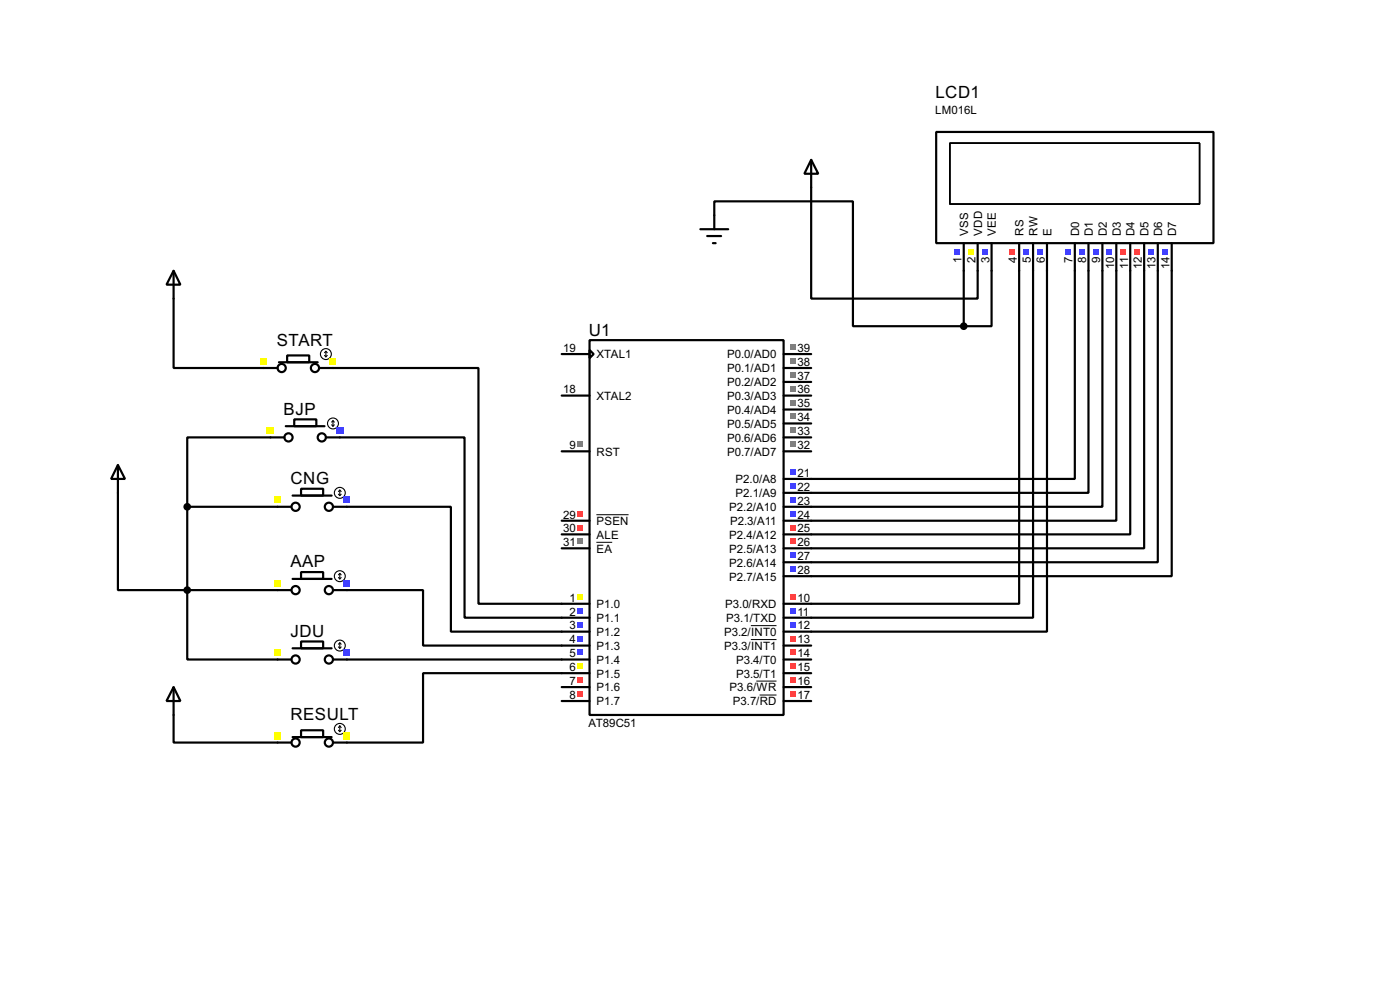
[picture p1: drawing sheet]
<svg xmlns="http://www.w3.org/2000/svg" width="256mm" height="180mm" viewBox="0 0 256 180" stroke-linecap="round" stroke-linejoin="round" font-family="sans-serif">
<g fill="none" stroke="#000" stroke-width=".4">
<path d="M130.9 39.4v-2.5h25.4v22.8h20.3M148.6 34.3v20.4h30.5v-5.1M31.8 54.7v12.7h16.5M176.6 49.6v10.1M181.7 49.6v10.1h-5.1M186.7 49.6v60.9h-43.1M189.3 49.6v63.5h-45.7M191.8 49.6v66h-48.2M196.9 49.6v38.1h-53.3M199.4 49.6v40.6h-55.8M202 49.6v43.2h-58.4M204.5 49.6v45.7h-60.9"/>
<path d="M207.1 49.6v48.2h-63.5M209.6 49.6v50.8h-66M212.1 49.6v53.3h-68.5M214.7 49.6v55.9h-71.1M61 67.4h26.7v43.1h20.3M102.9 72.4h5.1M102.9 64.8h5.1M108 62.3h35.6v68.6h-35.6zM108 64.1l.8 .7-.8 .8zM143.6 72.4h5M143.6 64.8h5M143.6 67.4h5"/>
<path d="M143.6 69.9h5M143.6 75h5M143.6 77.5h5M21.6 90.2v17.8h12.7M34.3 92.8h16.6M34.3 92.8v15.2M49.6 80.1h-15.3v12.7M62.3 80.1h22.8v33h22.9M63.6 92.8h19v22.8h25.4M102.9 97.8h5.1M102.9 95.3h5.1M102.9 82.6h5.1"/>
<path d="M143.6 82.6h5M143.6 80.1h5M34.3 108v12.7h16.6M34.3 108h16.6M63.6 108h13.9v10.2h30.5M102.9 100.4h5.1M143.6 118.2h5M31.8 130.9v5h19.1M63.6 120.7h44.4M102.9 125.8h5.1M102.9 128.3h5.1M108 123.2h-30.5v12.7h-13.9"/>
<path d="M143.6 120.7h5M143.6 123.2h5M143.6 125.8h5M143.6 128.3h5"/>
</g>
<path d="M109.3 99.3h2.9M109.3 94.2h5.9M137.6 114.5h4.7M137.6 117.1h4.7M138.6 124.7h3.7M139.2 127.2h3.1" fill="none" stroke="#000" stroke-width=".18"/>
<path d="M105.8 96.1h1.1v1h-1.1z" fill="#ff4040"/>
<path d="M105.8 98.6h1.1v1h-1.1z" fill="#808080"/>
<path d="M105.8 93.5h1.1v1h-1.1z" fill="#ff4040"/>
<g fill="#808080">
<path d="M105.8 80.8h1.1v1h-1.1z"/>
<path d="M144.7 63h1v1.1h-1z"/>
<path d="M144.7 65.6h1v1h-1z"/>
<path d="M144.7 68.1h1v1h-1z"/>
<path d="M144.7 70.7h1v1h-1z"/>
<path d="M144.7 73.2h1v1h-1z"/>
<path d="M144.7 75.7h1v1.1h-1z"/>
<path d="M144.7 78.3h1v1h-1z"/>
<path d="M144.7 80.8h1v1h-1z"/>
</g>
<path d="M105.8 108.8h1.1v1h-1.1z" fill="#ff0"/>
<g fill="#4040ff">
<path d="M105.8 111.3h1.1v1h-1.1z"/>
<path d="M105.8 113.8h1.1v1.1h-1.1z"/>
<path d="M105.8 116.4h1.1v1h-1.1z"/>
<path d="M105.8 118.9h1.1v1h-1.1z"/>
</g>
<path d="M105.8 121.5h1.1v1h-1.1z" fill="#ff0"/>
<g fill="#ff4040">
<path d="M105.8 124h1.1v1h-1.1z"/>
<path d="M105.8 126.5h1.1v1.1h-1.1z"/>
<path d="M144.7 108.8h1v1h-1z"/>
</g>
<g fill="#4040ff">
<path d="M144.7 111.3h1v1h-1z"/>
<path d="M144.7 113.8h1v1.1h-1z"/>
</g>
<g fill="#ff4040">
<path d="M144.7 116.4h1v1h-1z"/>
<path d="M144.7 118.9h1v1h-1z"/>
<path d="M144.7 126.5h1v1.1h-1z"/>
<path d="M144.7 124h1v1h-1z"/>
<path d="M144.7 121.5h1v1h-1z"/>
</g>
<g fill="#4040ff">
<path d="M144.7 103.7h1v1h-1z"/>
<path d="M144.7 85.9h1v1h-1z"/>
<path d="M144.7 88.4h1v1.1h-1z"/>
<path d="M144.7 91h1v1h-1z"/>
<path d="M144.7 93.5h1v1h-1z"/>
</g>
<g fill="#ff4040">
<path d="M144.7 96.1h1v1h-1z"/>
<path d="M144.7 98.6h1v1h-1z"/>
</g>
<path d="M144.7 101.1h1v1.1h-1z" fill="#4040ff"/>
<g fill="none" stroke="#000" stroke-width=".4">
<path d="M171.5 24.2h50.8v20.3h-50.8zM176.6 44.5v5.1M179.1 44.5v5.1M181.7 44.5v5.1M186.7 44.5v5.1M189.3 44.5v5.1M191.8 44.5v5.1M196.9 44.5v5.1M199.4 44.5v5.1M202 44.5v5.1M204.5 44.5v5.1M207.1 44.5v5.1"/>
<path d="M209.6 44.5v5.1M212.1 44.5v5.1M214.7 44.5v5.1"/>
</g>
<path d="M174 26.2h45.8v11.2h-45.8z" fill="none" stroke="#000" stroke-width=".25"/>
<g fill="#4040ff">
<path d="M212.9 45.6h1v1.1h-1z"/>
<path d="M210.4 45.6h1v1.1h-1z"/>
</g>
<g fill="#ff4040">
<path d="M207.8 45.6h1v1.1h-1z"/>
<path d="M205.3 45.6h1v1.1h-1z"/>
</g>
<g fill="#4040ff">
<path d="M202.7 45.6h1.1v1.1h-1.1z"/>
<path d="M200.2 45.6h1v1.1h-1z"/>
<path d="M197.7 45.6h1v1.1h-1z"/>
<path d="M195.1 45.6h1v1.1h-1z"/>
<path d="M190 45.6h1.1v1.1h-1.1z"/>
<path d="M187.5 45.6h1v1.1h-1z"/>
</g>
<path d="M185 45.6h1v1.1h-1z" fill="#ff4040"/>
<path d="M174.8 45.6h1v1.1h-1z" fill="#4040ff"/>
<path d="M177.3 45.6h1.1v1.1h-1.1z" fill="#ff0"/>
<path d="M179.9 45.6h1v1.1h-1z" fill="#4040ff"/>
<g fill="none" stroke="#000" stroke-width=".4">
<path d="M48.3 67.4h2.6M51.1 66.3h7.1M52.6 65.1h4.1v1.2h-4.1zM58.5 67.4h2.5"/>
<circle cx="51.6" cy="67.4" r=".75"/>
<circle cx="57.7" cy="67.4" r=".75"/>
</g>
<g fill="none" stroke="#000" stroke-width=".2">
<path d="M59.5 65.1l.2 .2M59.7 64.3v1M59.7 64.3l-.2 .3M59.7 64.3l.3 .3M60 65.1l-.3 .2"/>
<circle cx="59.7" cy="64.8" r="1"/>
</g>
<g fill="#ff0">
<path d="M47.7 65.5h1.2v1.2h-1.2z"/>
<path d="M60.4 65.5h1.2v1.2h-1.2z"/>
</g>
<g fill="none" stroke="#000" stroke-width=".4">
<path d="M52.4 78h7.1M53.9 76.8h4.1v1.2h-4.1zM49.6 80.1h2.5M59.7 80.1h2.6"/>
<circle cx="52.8" cy="80.1" r=".75"/>
<circle cx="58.9" cy="80.1" r=".75"/>
</g>
<g fill="none" stroke="#000" stroke-width=".2">
<path d="M60.8 77.8l.2 .2M61 77v1M61 77l-.2 .3M61 77l.3 .3M61.3 77.8l-.3 .2"/>
<circle cx="61" cy="77.5" r="1"/>
</g>
<path d="M48.9 78.2h1.3v1.2h-1.3z" fill="#ff0"/>
<path d="M61.6 78.2h1.3v1.2h-1.3z" fill="#4040ff"/>
<g fill="none" stroke="#000" stroke-width=".4">
<path d="M50.9 92.8h2.5M53.6 90.7h7.2M55.2 89.5h4v1.2h-4zM61 92.8h2.6"/>
<circle cx="54.1" cy="92.8" r=".75"/>
<circle cx="60.2" cy="92.8" r=".75"/>
</g>
<g fill="none" stroke="#000" stroke-width=".2">
<path d="M62 90.5l.3 .2M62.3 89.7v1M62.3 89.7l-.3 .3M62.3 89.7l.2 .3M62.5 90.5l-.2 .2"/>
<circle cx="62.2" cy="90.2" r="1"/>
</g>
<path d="M50.2 90.9h1.3v1.2h-1.3z" fill="#ff0"/>
<path d="M62.9 90.9h1.3v1.2h-1.3z" fill="#4040ff"/>
<g fill="none" stroke="#000" stroke-width=".4">
<path d="M50.9 108h2.5M53.6 106h7.2M55.2 104.7h4v1.3h-4zM61 108h2.6"/>
<circle cx="54.1" cy="108" r=".75"/>
<circle cx="60.2" cy="108" r=".75"/>
</g>
<g fill="none" stroke="#000" stroke-width=".2">
<path d="M62 105.7l.3 .3M62.3 105v1M62.3 105l-.3 .2M62.3 105l.2 .2M62.5 105.7l-.2 .3"/>
<circle cx="62.2" cy="105.5" r="1"/>
</g>
<path d="M50.2 106.1h1.3v1.3h-1.3z" fill="#ff0"/>
<path d="M62.9 106.1h1.3v1.3h-1.3z" fill="#4040ff"/>
<g fill="none" stroke="#000" stroke-width=".4">
<path d="M53.6 118.7h7.2M55.2 117.4h4v1.3h-4zM50.9 120.7h2.5M61 120.7h2.6"/>
<circle cx="54.1" cy="120.7" r=".75"/>
<circle cx="60.2" cy="120.7" r=".75"/>
</g>
<g fill="none" stroke="#000" stroke-width=".2">
<path d="M62 118.4l.3 .3M62.3 117.7v1M62.3 117.7l-.3 .2M62.3 117.7l.2 .2M62.5 118.4l-.2 .3"/>
<circle cx="62.2" cy="118.2" r="1"/>
</g>
<path d="M50.2 118.8h1.3v1.3h-1.3z" fill="#ff0"/>
<path d="M62.9 118.8h1.3v1.3h-1.3z" fill="#4040ff"/>
<g fill="none" stroke="#000" stroke-width=".4">
<path d="M50.9 135.9h2.5M53.6 134.9h7.2M55.2 133.7h4v1.2h-4zM61 135.9h2.6"/>
<circle cx="54.1" cy="135.9" r=".75"/>
<circle cx="60.2" cy="135.9" r=".75"/>
</g>
<g fill="none" stroke="#000" stroke-width=".2">
<path d="M62 133.7l.3 .2M62.3 132.9v1M62.3 132.9l-.3 .3M62.3 132.9l.2 .3M62.5 133.7l-.2 .2"/>
<circle cx="62.2" cy="133.4" r="1"/>
</g>
<g fill="#ff0">
<path d="M50.2 134h1.3v1.3h-1.3z"/>
<path d="M62.9 134h1.3v1.3h-1.3z"/>
</g>
<path d="M130.9 39.4v2.6M148.6 29.3l1.3 2.5h-2.5zM148.6 29.3v5M31.8 49.6l1.3 2.5h-2.6zM31.8 49.6v5.1M128.3 42h5.1M129.6 43.2h2.5M130.6 44.5h.5M21.6 85.1l1.3 2.6h-2.5zM21.6 85.1v5.1M31.8 125.8l1.3 2.5h-2.6zM31.8 125.8v5.1" fill="none" stroke="#000" stroke-width=".4"/>
<g fill="#000" stroke="#000" stroke-width=".4">
<circle cx="176.5" cy="59.7" r=".5"/>
<circle cx="34.3" cy="92.8" r=".5"/>
<circle cx="34.3" cy="108" r=".5"/>
</g>
<g font-size="3.5">
<text x="171.4" y="18">LCD1</text>
<text x="50.7" y="63.3">START</text>
<text x="107.9" y="61.4">U1</text>
<text x="52" y="76">BJP</text>
<text x="53.2" y="88.7">CNG</text>
<text x="53.2" y="103.9">AAP</text>
<text x="53.2" y="116.6">JDU</text>
<text x="53.2" y="131.8">RESULT</text>
</g>
<g font-size="2.4">
<text x="171.3" y="20.9">LM016L</text>
<text x="177.4" y="43.2" transform="rotate(-90 177.4 43.2)">VSS</text>
<text x="179.9" y="43.2" transform="rotate(-90 179.9 43.2)">VDD</text>
<text x="182.5" y="43.2" transform="rotate(-90 182.5 43.2)">VEE</text>
<text x="187.5" y="43.2" transform="rotate(-90 187.5 43.2)">RS</text>
<text x="190.1" y="43.2" transform="rotate(-90 190.1 43.2)">RW</text>
<text x="192.6" y="43.2" transform="rotate(-90 192.6 43.2)">E</text>
<text x="197.7" y="43.2" transform="rotate(-90 197.7 43.2)">D0</text>
<text x="200.2" y="43.2" transform="rotate(-90 200.2 43.2)">D1</text>
<text x="202.8" y="43.2" transform="rotate(-90 202.8 43.2)">D2</text>
<text x="205.3" y="43.2" transform="rotate(-90 205.3 43.2)">D3</text>
<text x="207.9" y="43.2" transform="rotate(-90 207.9 43.2)">D4</text>
<text x="210.4" y="43.2" transform="rotate(-90 210.4 43.2)">D5</text>
<text x="212.9" y="43.2" transform="rotate(-90 212.9 43.2)">D6</text>
<text x="215.5" y="43.2" transform="rotate(-90 215.5 43.2)">D7</text>
<text x="176.2" y="48.2" transform="rotate(-90 176.2 48.2)">1</text>
<text x="178.7" y="48.2" transform="rotate(-90 178.7 48.2)">2</text>
<text x="181.3" y="48.2" transform="rotate(-90 181.3 48.2)">3</text>
<text x="186.3" y="48.1" transform="rotate(-90 186.3 48.1)">4</text>
<text x="188.9" y="48.1" transform="rotate(-90 188.9 48.1)">5</text>
<text x="191.4" y="48.2" transform="rotate(-90 191.4 48.2)">6</text>
<text x="196.5" y="48.2" transform="rotate(-90 196.5 48.2)">7</text>
<text x="199" y="48.1" transform="rotate(-90 199 48.1)">8</text>
<text x="201.6" y="48.1" transform="rotate(-90 201.6 48.1)">9</text>
<text x="204.1" y="49.3" transform="rotate(-90 204.1 49.3)">10</text>
<text x="206.7" y="49.2" transform="rotate(-90 206.7 49.2)">11</text>
<text x="209.2" y="49.3" transform="rotate(-90 209.2 49.3)">12</text>
<text x="211.7" y="49.3" transform="rotate(-90 211.7 49.3)">13</text>
<text x="214.3" y="49.3" transform="rotate(-90 214.3 49.3)">14</text>
<text x="103.2" y="64.4">19</text>
<text x="109.3" y="65.6">XTAL1</text>
<text x="133.2" y="65.6">P0.0/AD0</text>
<text x="146.1" y="64.4">39</text>
<text x="103.2" y="72">18</text>
<text x="133.2" y="68.1">P0.1/AD1</text>
<text x="133.2" y="70.7">P0.2/AD2</text>
<text x="146.1" y="67">38</text>
<text x="146.1" y="69.5">37</text>
<text x="146.1" y="72">36</text>
<text x="109.3" y="73.2">XTAL2</text>
<text x="133.2" y="73.2">P0.3/AD3</text>
<text x="133.2" y="75.8">P0.4/AD4</text>
<text x="146.1" y="74.6">35</text>
<text x="146.1" y="77.1">34</text>
<text x="104.3" y="82.2">9</text>
<text x="109.3" y="83.4">RST</text>
<text x="133.2" y="78.3">P0.5/AD5</text>
<text x="133.2" y="80.8">P0.6/AD6</text>
<text x="133.2" y="83.4">P0.7/AD7</text>
<text x="146.1" y="79.7">33</text>
<text x="146.1" y="82.2">32</text>
<text x="134.7" y="88.5">P2.0/A8</text>
<text x="146.1" y="87.3">21</text>
<text x="146.1" y="89.8">22</text>
<text x="103.2" y="94.9">29</text>
<text x="133.6" y="93.6">P2.2/A10</text>
<text x="134.7" y="91">P2.1/A9</text>
<text x="146.1" y="92.4">23</text>
<text x="146.1" y="94.9">24</text>
<text x="103.2" y="97.4">30</text>
<text x="103.2" y="100">31</text>
<text x="109.3" y="98.6">ALE</text>
<text x="109.3" y="101.2">EA</text>
<text x="109.3" y="96.1">PSEN</text>
<text x="133.6" y="98.6">P2.4/A12</text>
<text x="133.6" y="101.2">P2.5/A13</text>
<text x="133.7" y="96.1">P2.3/A11</text>
<text x="146.1" y="97.4">25</text>
<text x="146.1" y="100">26</text>
<text x="133.6" y="106.3">P2.7/A15</text>
<text x="133.6" y="103.7">P2.6/A14</text>
<text x="146.1" y="105.1">28</text>
<text x="146.1" y="102.5">27</text>
<text x="104.3" y="110.1">1</text>
<text x="104.3" y="112.7">2</text>
<text x="109.3" y="111.3">P1.0</text>
<text x="109.3" y="113.9">P1.1</text>
<text x="132.8" y="111.3">P3.0/RXD</text>
<text x="133" y="113.9">P3.1/TXD</text>
<text x="146.1" y="110.1">10</text>
<text x="146.1" y="112.7">11</text>
<text x="104.3" y="115.2">3</text>
<text x="104.3" y="117.8">4</text>
<text x="109.3" y="116.4">P1.2</text>
<text x="109.3" y="119">P1.3</text>
<text x="132.6" y="116.4">P3.2/INT0</text>
<text x="132.6" y="119">P3.3/INT1</text>
<text x="146.1" y="115.2">12</text>
<text x="146.1" y="117.8">13</text>
<text x="104.3" y="120.3">5</text>
<text x="104.3" y="122.8">6</text>
<text x="104.3" y="125.4">7</text>
<text x="109.3" y="121.5">P1.4</text>
<text x="109.3" y="124">P1.5</text>
<text x="134.8" y="121.5">P3.4/T0</text>
<text x="134.8" y="124">P3.5/T1</text>
<text x="146.1" y="120.3">14</text>
<text x="146.1" y="125.4">16</text>
<text x="146.1" y="122.8">15</text>
<text x="104.3" y="127.9">8</text>
<text x="109.3" y="126.6">P1.6</text>
<text x="109.3" y="129.1">P1.7</text>
<text x="133.6" y="126.6">P3.6/WR</text>
<text x="134.2" y="129.1">P3.7/RD</text>
<text x="146.1" y="127.9">17</text>
<text x="107.8" y="133.1">AT89C51</text>
</g>
</svg>
